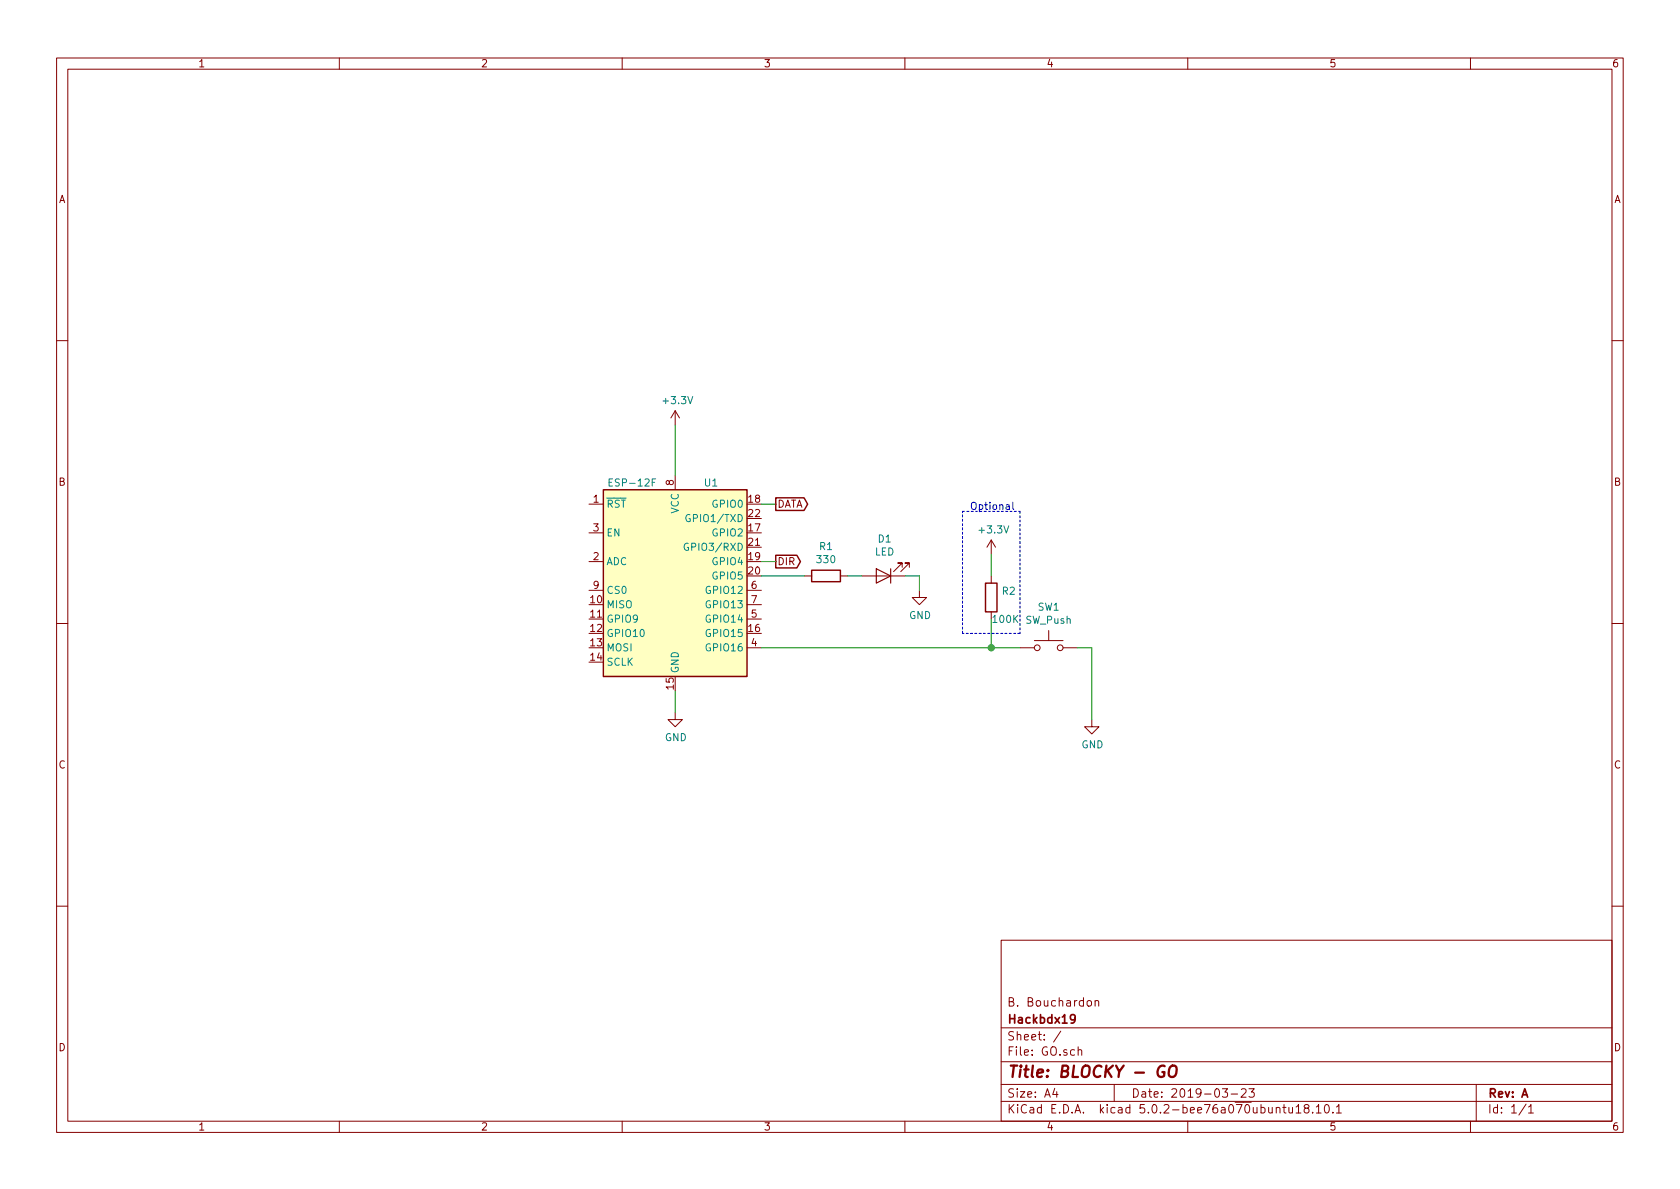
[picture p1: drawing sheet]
EESchema Schematic File Version 4
LIBS:GO-cache
EELAYER 26 0
EELAYER END
$Descr A4 11693 8268
encoding utf-8
Sheet 1 1
Title "BLOCKY - GO"
Date "2019-03-23"
Rev "A"
Comp "Hackbdx19"
Comment1 "B. Bouchardon"
Comment2 ""
Comment3 ""
Comment4 ""
$EndDescr
$Comp
L RF_Module:ESP-12F U1
U 1 1
P 4700 4100
F 0 "U1" H 4950 4850 50  0000 C CNN
F 1 "ESP-12F" H 4400 4850 50  0000 C CNN
F 2 "RF_Module:ESP-12E" H 4700 4100 50  0001 C CNN
F 3 "http://wiki.ai-thinker.com/_media/esp8266/esp8266_series_modules_user_manual_v1.1.pdf" H 4350 4200 50  0001 C CNN
	1    4700 4100
	1    0    0    -1  
$EndComp
$Comp
L power:+3.3V #PWR01
U 1 1
P 4700 2950
F 0 "#PWR01" H 4700 2800 50  0001 C CNN
F 1 "+3.3V" H 4715 3123 50  0000 C CNN
F 2 "" H 4700 2950 50  0001 C CNN
F 3 "" H 4700 2950 50  0001 C CNN
	1    4700 2950
	1    0    0    -1  
$EndComp
Wire Wire Line
	4700 2950 4700 3300
$Comp
L power:GND #PWR02
U 1 1
P 4700 4950
F 0 "#PWR02" H 4700 4700 50  0001 C CNN
F 1 "GND" H 4705 4777 50  0000 C CNN
F 2 "" H 4700 4950 50  0001 C CNN
F 3 "" H 4700 4950 50  0001 C CNN
	1    4700 4950
	1    0    0    -1  
$EndComp
Wire Wire Line
	4700 4950 4700 4800
$Comp
L Switch:SW_Push SW1
U 1 1
P 7300 4500
F 0 "SW1" H 7300 4785 50  0000 C CNN
F 1 "SW_Push" H 7300 4694 50  0000 C CNN
F 2 "" H 7300 4700 50  0001 C CNN
F 3 "" H 7300 4700 50  0001 C CNN
	1    7300 4500
	1    0    0    -1  
$EndComp
$Comp
L power:GND #PWR05
U 1 1
P 7600 5000
F 0 "#PWR05" H 7600 4750 50  0001 C CNN
F 1 "GND" H 7605 4827 50  0000 C CNN
F 2 "" H 7600 5000 50  0001 C CNN
F 3 "" H 7600 5000 50  0001 C CNN
	1    7600 5000
	1    0    0    -1  
$EndComp
Wire Wire Line
	7600 5000 7600 4500
Wire Wire Line
	7600 4500 7500 4500
$Comp
L Device:R R2
U 1 1
P 6900 4150
F 0 "R2" H 6970 4196 50  0000 L CNN
F 1 "100K" H 6900 4000 50  0000 L CNN
F 2 "" V 6830 4150 50  0001 C CNN
F 3 "~" H 6900 4150 50  0001 C CNN
	1    6900 4150
	1    0    0    -1  
$EndComp
Wire Wire Line
	6900 4300 6900 4500
Connection ~ 6900 4500
Wire Wire Line
	6900 4500 7100 4500
$Comp
L power:+3.3V #PWR04
U 1 1
P 6900 3850
F 0 "#PWR04" H 6900 3700 50  0001 C CNN
F 1 "+3.3V" H 6915 4023 50  0000 C CNN
F 2 "" H 6900 3850 50  0001 C CNN
F 3 "" H 6900 3850 50  0001 C CNN
	1    6900 3850
	1    0    0    -1  
$EndComp
Wire Wire Line
	6900 3850 6900 4000
Wire Notes Line
	6700 3550 7100 3550
Wire Notes Line
	7100 3550 7100 4400
Wire Notes Line
	7100 4400 6700 4400
Wire Notes Line
	6700 4400 6700 3550
Text Notes 6750 3550 0    50   ~ 0
Optional
$Comp
L Device:LED D1
U 1 1
P 6150 4000
F 0 "D1" H 6142 3745 50  0000 C CNN
F 1 "LED" H 6142 3836 50  0000 C CNN
F 2 "" H 6150 4000 50  0001 C CNN
F 3 "~" H 6150 4000 50  0001 C CNN
	1    6150 4000
	-1   0    0    1   
$EndComp
$Comp
L Device:R R1
U 1 1
P 5750 4000
F 0 "R1" V 5543 4000 50  0000 C CNN
F 1 "330" V 5634 4000 50  0000 C CNN
F 2 "" V 5680 4000 50  0001 C CNN
F 3 "~" H 5750 4000 50  0001 C CNN
	1    5750 4000
	0    1    1    0   
$EndComp
$Comp
L power:GND #PWR03
U 1 1
P 6400 4100
F 0 "#PWR03" H 6400 3850 50  0001 C CNN
F 1 "GND" H 6405 3927 50  0000 C CNN
F 2 "" H 6400 4100 50  0001 C CNN
F 3 "" H 6400 4100 50  0001 C CNN
	1    6400 4100
	1    0    0    -1  
$EndComp
Wire Wire Line
	6400 4100 6400 4000
Wire Wire Line
	6400 4000 6300 4000
Wire Wire Line
	5300 4500 6900 4500
Text GLabel 5400 3900 2    50   Output ~ 0
DIR
Wire Wire Line
	5600 4000 5300 4000
Wire Wire Line
	5900 4000 6000 4000
Text GLabel 5400 3500 2    50   Output ~ 0
DATA
Wire Wire Line
	5400 3500 5300 3500
Wire Wire Line
	5400 3900 5300 3900
$EndSCHEMATC
